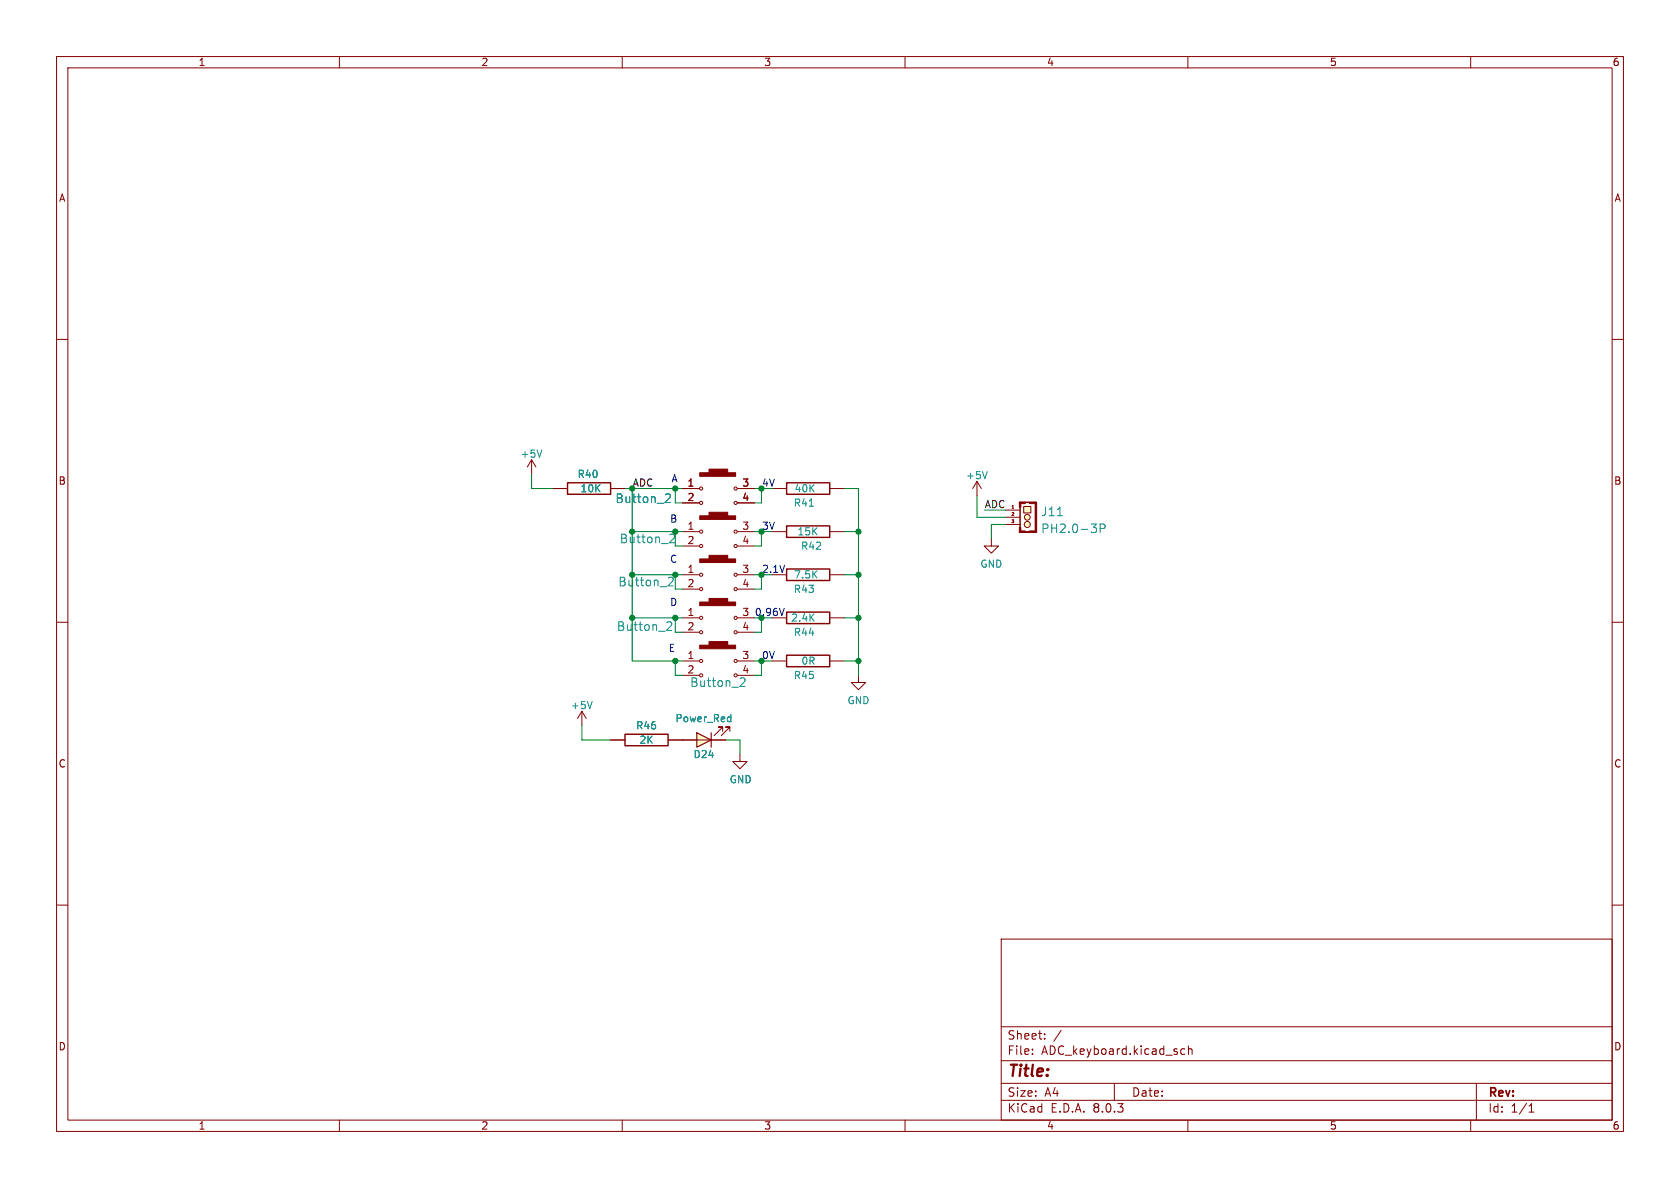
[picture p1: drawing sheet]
<svg xmlns="http://www.w3.org/2000/svg" width="297mm" height="210mm" viewBox="0 0 297 210" stroke-linecap="round" stroke-linejoin="round" font-family="sans-serif">
<g fill="none" stroke="#840000" stroke-width=".18">
<path d="M10 10h277v190h-277zM12 12h273v186h-273zM60 10v2M110 10v2M160 10v2M210 10v2M260 10v2M10 60h2M285 60h2M136.5 86.4h2.6M146.7 86.4h2.5M172.7 85.1l-.7 1.3"/>
<path d="M172.7 85.1v2.5M172.7 85.1l.8 1.3M10 110h2M120.6 109.2h3M120.6 111.8h3M130.4 109.2h2.9M130.4 111.8h2.9M136.5 109.2h2.6M136.5 116.8h2.6M146.7 109.2h2.5M146.7 116.8h2.5M151.8 119.4v1.3h1.2l-1.2 1.2-1.3-1.2h1.3"/>
<path d="M285 110h2M10 160h2M285 160h2M177 166h108v32h-108zM60 198v2M110 198v2M160 198v2M177 194.5h108M177 191.5h108M177 187.5h108M177 181.5h108M182.5 186.3v.1"/>
<path d="M182.5 185.5v.1M184.7 183.6v.1M184.7 182.8v.1M187.6 182.1l-1.3 2M197 191.5v3M209.5 185.5l-.5-.1-.3 .3v.4l.2 .2h.6M210 198v2M210.1 185.5l.2-.1 .4 .1v.9M210.1 184.9v1.5M260 198v2M261 191.5v6.5M270.3 196.6h.9"/>
<path d="M270.3 195.5l.4-.4v1.5"/>
<circle cx="124" cy="109.2" r=".28"/>
<circle cx="124" cy="111.8" r=".28"/>
<circle cx="130" cy="109.2" r=".28"/>
<circle cx="130" cy="111.8" r=".28"/>
</g>
<path d="M139.1 85.3h7.6v2.1h-7.6zM139.1 115.8h7.6v2.1h-7.6zM139.1 108.2h7.6v2h-7.6z" fill="none" stroke="#840000" stroke-width=".25"/>
<path d="M143.1 89.5h.7M174.5 83.4l-.4 1.2M118 110l.5-.1 .2 .2 .1 .3-1 1h1" fill="none" stroke="#008484" stroke-width=".18"/>
<g fill="#840000" stroke="#840000" stroke-width=".18">
<path d="M123.7 106.4h6.3v.7h-6.3z"/>
<path d="M125.3 105.8h3.4v.6h-3.4z"/>
</g>
<path d="M181 89.5h1.2v1.2h-1.2z" fill="#ffffc2"/>
<g fill="#ffffc2" stroke="#ffffc2" stroke-width=".18">
<circle cx="181.6" cy="92.7" r=".53"/>
<circle cx="181.6" cy="91.4" r=".51"/>
</g>
<g fill="none" stroke="#840000" stroke-width=".18">
<path d="M136.5 94h2.6M146.7 94h2.5M175.3 95.3v1.2h1.2l-1.2 1.3-1.3-1.3h1.3M177.8 90.2h2.5M177.8 91.4h2.5M177.8 92.7h2.5M178.9 89.8h.3M180.3 88.8h2.8v5.3h-2.8zM180.3 89.7v3.5M181 89.5h1.2v1.2h-1.2zM136.5 101.6h2.6M146.7 101.6h2.5"/>
<path d="M102.9 125.7l-.8 1.3M102.9 125.7v2.6M102.9 125.7l.7 1.3M107.9 130.8h2.6M118.1 130.8h2.5"/>
<circle cx="181.6" cy="92.7" r=".53"/>
<circle cx="181.6" cy="91.4" r=".51"/>
</g>
<g fill="#840000" stroke="#840000" stroke-width=".18">
<path d="M183 88.8h.3v5.3h-.3z"/>
<path d="M182 93.9h1.1v.2h-1.1z"/>
<path d="M181.2 94l.8 .1z"/>
<path d="M181.2 88.8h.8z"/>
<path d="M182 88.8h1.1v.2h-1.1z"/>
<path d="M180.2 93.9h1v.2h-1z"/>
<path d="M180.2 88.8h1v.2h-1z"/>
<path d="M180.2 93.2h.3v.9h-.3z"/>
<path d="M180.2 88.8h.3v.9h-.3z"/>
</g>
<path d="M186.9 91.2h.9M192.9 92.6h.9l-.5 .6M193.8 93.4v.6M194.5 93.4h.7l.2-.3-.1-.3-.2-.2h-.6v1.6M104.7 124l-.4 1.3" fill="none" stroke="#008484" stroke-width=".18"/>
<path d="M139.1 93h7.6v2h-7.6zM139.1 100.6h7.6v2h-7.6zM110.5 129.8h7.6v2h-7.6z" fill="none" stroke="#840000" stroke-width=".25"/>
<path d="M123.2 129.5l2.5 1.3-2.5 1.3z" fill="#ffffc2"/>
<path d="M123.2 129.5l2.5 1.3-2.5 1.3zM125.7 129.5v2.6" fill="none" stroke="#840000" stroke-width=".2"/>
<g fill="none" stroke="#840000" stroke-width=".18">
<path d="M94 81.3l-.8 1.3M94 81.3v2.5M94 81.3l.7 1.3M97.8 86.4h2.5M107.9 86.4h2.6M120.6 86.4h3M120.6 88.9h3M120.6 94h3M120.6 96.5h3M130.4 86.4h2.9M130.4 88.9h2.9M130.4 94h2.9"/>
<path d="M130.4 96.5h2.9M120.6 116.8h3M120.6 119.4h3M120.6 101.6h3M120.6 104.1h3M130.4 116.8h2.9M130.4 119.4h2.9M130.4 101.6h2.9M130.4 104.1h2.9M107.9 130.8h2.6M118.1 130.8h10.2M127.8 129.3v-.8h-.8h.8l-1.6 1.5"/>
<path d="M129 129.3v-.8h-.7h.7l-1.5 1.5M130.8 133.4v1.2h1.3l-1.3 1.3-1.3-1.3h1.3"/>
<circle cx="124" cy="96.5" r=".28"/>
<circle cx="124" cy="88.9" r=".28"/>
<circle cx="124" cy="94" r=".28"/>
<circle cx="124" cy="86.4" r=".28"/>
<circle cx="130" cy="88.9" r=".28"/>
<circle cx="130" cy="86.4" r=".28"/>
<circle cx="130" cy="96.5" r=".28"/>
<circle cx="130" cy="94" r=".28"/>
<circle cx="124" cy="119.4" r=".28"/>
<circle cx="124" cy="104.1" r=".28"/>
<circle cx="124" cy="101.6" r=".28"/>
<circle cx="124" cy="116.8" r=".28"/>
<circle cx="130" cy="101.6" r=".28"/>
<circle cx="130" cy="119.4" r=".28"/>
<circle cx="130" cy="116.8" r=".28"/>
<circle cx="130" cy="104.1" r=".28"/>
</g>
<path d="M95.8 79.6l-.4 1.2M117.7 87.4l.5-.1 .2 .2 .1 .2-.9 1.1h.9M118.5 94.5l.5-.1 .2 .2 .1 .3-1 1h1M118.2 102.1l.5-.1 .2 .2 .1 .3-.9 1.1h.9M130.9 119.9l.5-.1 .2 .2 .1 .3-.9 1h.9M128.8 126.7l.4 .1M129.2 126.3v1.3M129.2 127.5l-.4 .1" fill="none" stroke="#008484" stroke-width=".18"/>
<g fill="#840000" stroke="#840000" stroke-width=".18">
<path d="M123.7 114h6.3v.7h-6.3z"/>
<path d="M125.3 113.4h3.4v.6h-3.4z"/>
<path d="M123.7 83.6h6.3v.6h-6.3z"/>
<path d="M125.3 82.9h3.4v.7h-3.4z"/>
<path d="M123.7 98.8h6.3v.6h-6.3z"/>
<path d="M125.3 98.2h3.4v.6h-3.4z"/>
<path d="M123.7 91.2h6.3v.6h-6.3z"/>
<path d="M125.3 90.6h3.4v.6h-3.4z"/>
</g>
<path d="M100.3 85.3h7.6v2.1h-7.6z" fill="none" stroke="#840000" stroke-width=".25"/>
<path d="M138.7 107.5l-.5 1.3" fill="none" stroke="#0000c2" stroke-width=".18"/>
<g fill="none" stroke="#008400" stroke-width=".18">
<path d="M94 83.8v2.6h3.8M110.5 86.4h10.1M111.8 94h8.8M111.8 86.4v30.4h8.8M119.4 86.4v2.5h1.2M119.4 94v2.5h1.2M133.3 94h1.3v2.5h-1.3M133.3 86.4h1.3v2.5h-1.3M149.2 86.4h2.6v33M149.2 94h2.6M172.7 87.6v3.8h5.1M174 90.2h3.8"/>
<path d="M177.8 92.7h-2.5v2.6M111.8 101.6h8.8M111.8 109.2h8.8M119.4 101.6v2.5h1.2M119.4 109.2v2.6h1.2M119.4 116.8v2.6h1.2M133.3 101.6h1.3v2.5h-1.3M133.3 116.8h1.3v2.6h-1.3M134.6 109.2v2.6h-1.3M149.2 101.6h2.6M149.2 109.2h2.6M149.2 116.8h2.6"/>
<path d="M102.9 128.3v2.5h5M128.3 130.8h2.5v2.6"/>
</g>
<g fill="#008400" stroke="#008400" stroke-width=".18">
<circle cx="134.6" cy="101.6" r=".46"/>
<circle cx="151.8" cy="109.2" r=".46"/>
<circle cx="151.8" cy="116.8" r=".46"/>
<circle cx="134.6" cy="109.2" r=".46"/>
<circle cx="134.6" cy="116.8" r=".46"/>
<circle cx="151.8" cy="101.6" r=".46"/>
<circle cx="151.8" cy="94" r=".46"/>
<circle cx="119.4" cy="101.6" r=".46"/>
<circle cx="111.8" cy="109.2" r=".46"/>
<circle cx="119.4" cy="109.2" r=".46"/>
<circle cx="119.4" cy="116.8" r=".46"/>
<circle cx="111.8" cy="86.4" r=".46"/>
<circle cx="111.8" cy="94" r=".46"/>
<circle cx="119.4" cy="86.4" r=".46"/>
<circle cx="134.6" cy="94" r=".46"/>
<circle cx="134.6" cy="86.4" r=".46"/>
<circle cx="111.8" cy="101.6" r=".46"/>
<circle cx="119.4" cy="94" r=".46"/>
</g>
<text font-size="2.8" fill="#840000" x="178" y="190.9">Title:</text>
<g font-size="2.1" fill="#008484">
<text x="108.7" y="89.1">Button_2</text>
<text x="184" y="91.5">J11</text>
<text x="184" y="94.4">PH2.0-3P</text>
<text x="109.5" y="96.2">Button_2</text>
<text x="109.2" y="103.9">Button_2</text>
<text x="109" y="111.7">Button_2</text>
<text x="121.9" y="121.6">Button_2</text>
</g>
<g font-size="2.1" fill="#840000">
<text x="178" y="184">Sheet:</text>
<text x="178" y="186.7">File:</text>
<text x="184.1" y="186.7">ADC_keyboard.kicad_sch</text>
<text x="178" y="196.9">KiCad</text>
<text x="178" y="194.1">Size:</text>
<text x="184.7" y="194.1">A4</text>
<text x="185.7" y="196.9">E.D.A.</text>
<text x="193.3" y="196.9">8.0.3</text>
<text x="200" y="194.1">Date:</text>
<text x="263" y="194.3">Rev:</text>
<text x="263" y="196.9">Id:</text>
<text x="267.1" y="196.9">1/1</text>
</g>
<g font-size="1.8" fill="#840000">
<text x="35" y="11.9">1</text>
<text x="85" y="11.9">2</text>
<text x="135" y="11.9">3</text>
<text x="185" y="11.9">4</text>
<text x="235" y="11.9">5</text>
<text x="285" y="11.9">6</text>
<text x="10.3" y="35.9">A</text>
<text x="285.3" y="35.9">A</text>
<text x="10.3" y="85.9">B</text>
<text x="121.4" y="86.1">1</text>
<text x="121.4" y="88.6">2</text>
<text x="131.1" y="86.1">3</text>
<text x="131.1" y="88.6">4</text>
<text x="285.3" y="85.9">B</text>
<text x="121.4" y="93.7">1</text>
<text x="131.1" y="93.7">3</text>
<text x="121.4" y="101.3">1</text>
<text x="121.4" y="96.3">2</text>
<text x="131.1" y="101.3">3</text>
<text x="131.1" y="96.3">4</text>
<text x="121.4" y="103.9">2</text>
<text x="131.1" y="103.9">4</text>
<text x="121.4" y="109">1</text>
<text x="121.4" y="111.5">2</text>
<text x="131.1" y="109">3</text>
<text x="131.1" y="111.5">4</text>
<text x="121.4" y="116.6">1</text>
<text x="121.4" y="119.1">2</text>
<text x="131.1" y="116.6">3</text>
<text x="131.1" y="119.1">4</text>
<text x="10.3" y="135.9">C</text>
<text x="285.3" y="135.9">C</text>
<text x="10.3" y="185.9">D</text>
<text x="285.3" y="185.9">D</text>
<text x="35" y="199.9">1</text>
<text x="85" y="199.9">2</text>
<text x="135" y="199.9">3</text>
<text x="185" y="199.9">4</text>
<text x="235" y="199.9">5</text>
<text x="285" y="199.9">6</text>
</g>
<g font-size="1.8" fill="#008484">
<text x="91.9" y="81.1">+5V</text>
<text x="102" y="84.7">R40</text>
<text x="102.5" y="87.2">10K</text>
<text x="140.2" y="89.8">R41</text>
<text x="140.4" y="87.2">40K</text>
<text x="170.7" y="84.9">+5V</text>
<text x="140.9" y="94.8">15K</text>
<text x="141.5" y="97.4">R42</text>
<text x="173.2" y="100.6">GND</text>
<text x="140.2" y="105">R43</text>
<text x="140.3" y="102.5">7.5K</text>
<text x="139.8" y="110.1">2.4K</text>
<text x="140.2" y="112.6">R44</text>
<text x="141.6" y="117.7">0R</text>
<text x="100.8" y="125.6">+5V</text>
<text x="140.2" y="120.2">R45</text>
<text x="149.7" y="124.7">GND</text>
<text x="112.4" y="129.1">R46</text>
<text x="113" y="131.7">2K</text>
<text x="119.3" y="127.9">Power_Red</text>
<text x="122.5" y="134.2">D24</text>
<text x="128.9" y="138.7">GND</text>
</g>
<g font-size="1.8">
<text x="111.8" y="86.1">ADC</text>
<text x="174" y="89.9">ADC</text>
</g>
<g font-size="1.8" fill="#0000c2">
<text x="118.6" y="85.3">A</text>
<text x="118.4" y="92.5">B</text>
<text x="118.4" y="99.6">C</text>
<text x="118.4" y="107.2">D</text>
<text x="118.1" y="115.3">E</text>
</g>
<g font-size="1.8" fill="#008400">
<text x="134.6" y="86.1">4V</text>
<text x="134.6" y="93.7">3V</text>
<text x="134.6" y="101.4">2.1V</text>
<text x="133.3" y="109">0.96V</text>
<text x="134.6" y="116.6">0V</text>
</g>
<g font-size=".7" fill="#840000">
<text x="178.7" y="89.9">1</text>
<text x="178.7" y="91.2">2</text>
<text x="178.7" y="92.5">3</text>
</g>
</svg>
